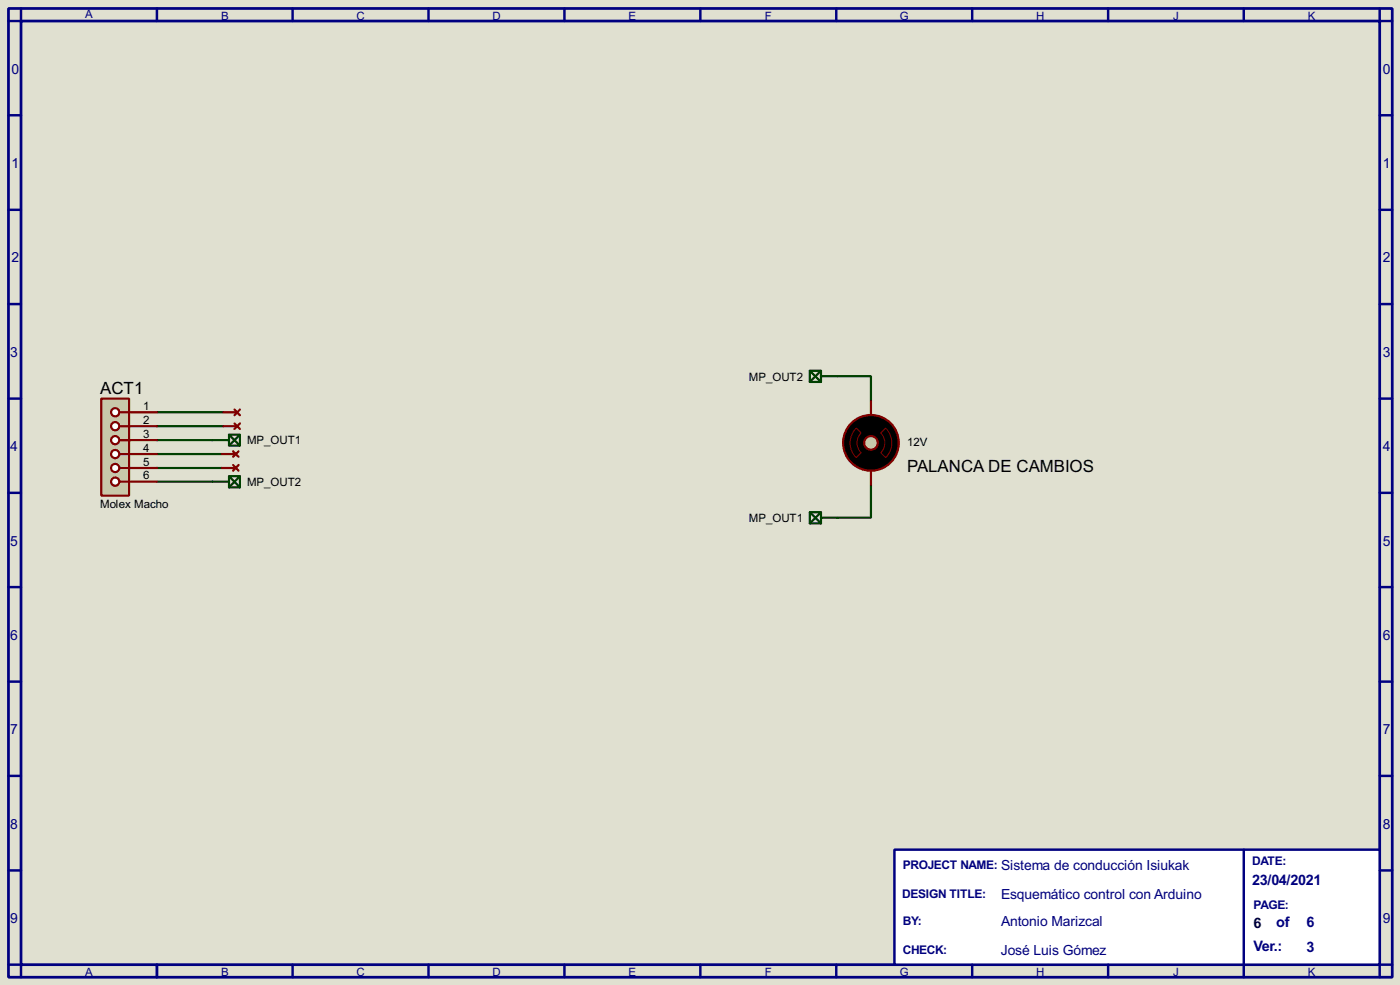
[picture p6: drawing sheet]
<svg xmlns="http://www.w3.org/2000/svg" width="256mm" height="180mm" viewBox="0 0 256 180" stroke-linecap="round" stroke-linejoin="round" font-family="sans-serif">
<path d="M0 0h256.5v180.3h-256.5z" fill="#e0e0d0"/>
<path d="M1.6 1.6h253.5v177.3h-253.5zM3.9 3.9h248.9v172.7h-248.9z" fill="none" stroke="#000080" stroke-width=".5"/>
<path d="M3.9 1.6v2.3h-2.3M28.8 1.6v2.3" fill="none" stroke="#000080" stroke-width=".45"/>
<path d="M163.9 155.5h88.9v21.1h-88.9z" fill="#fff" stroke="#000080" stroke-width=".45"/>
<g fill="none" stroke="#000080" stroke-width=".45">
<path d="M53.6 1.6v2.3M78.5 1.6v2.3M103.4 1.6v2.3M128.3 1.6v2.3M153.2 1.6v2.3M178.1 1.6v2.3M203 1.6v2.3M227.9 1.6v2.3M252.8 1.6v2.3h2.3M1.6 21.1h2.3M1.6 38.4h2.3M252.8 21.1h2.3"/>
<path d="M252.8 38.4h2.3M1.6 55.7h2.3M252.8 55.7h2.3M1.6 73h2.3M252.8 73h2.3M1.6 90.2h2.3M252.8 90.2h2.3M1.6 107.5h2.3M252.8 107.5h2.3M1.6 124.8h2.3M252.8 124.8h2.3M1.6 142h2.3"/>
<path d="M1.6 159.3h2.3M227.9 155.5v23.4M252.8 142h2.3M252.8 159.3h2.3M1.6 176.6h2.3v2.3M28.8 176.6v2.3M53.6 176.6v2.3M78.5 176.6v2.3M103.4 176.6v2.3M128.3 176.6v2.3M153.2 176.6v2.3M178.1 176.6v2.3"/>
<path d="M203 176.6v2.3M255.1 176.6h-2.3v2.3"/>
</g>
<path d="M28.8 78h12.1M28.8 75.5h12.1M153.5 68.9h6.1v4.6M28.8 80.6h10.1M28.8 88.2h10.1M28.8 83.1h11.9M28.8 85.7h11.9M159.6 88.7v6.1h-6.1" fill="none" stroke="#004000" stroke-width=".4"/>
<path d="M18.6 73h5.1v17.7h-5.1z" fill="#c8c8aa" stroke="#800000" stroke-width=".4"/>
<path d="M21.9 75.5h1.8" fill="none" stroke="#800000" stroke-width=".4"/>
<circle cx="21.1" cy="75.5" r=".75" fill="#feffff" stroke="#800000" stroke-width=".4"/>
<path d="M21.9 78h1.8" fill="none" stroke="#800000" stroke-width=".4"/>
<circle cx="21.1" cy="78" r=".75" fill="#feffff" stroke="#800000" stroke-width=".4"/>
<path d="M21.9 80.6h1.8" fill="none" stroke="#800000" stroke-width=".4"/>
<circle cx="21.1" cy="80.6" r=".75" fill="#feffff" stroke="#800000" stroke-width=".4"/>
<path d="M21.9 83.1h1.8" fill="none" stroke="#800000" stroke-width=".4"/>
<circle cx="21.1" cy="83.1" r=".75" fill="#feffff" stroke="#800000" stroke-width=".4"/>
<path d="M21.9 85.7h1.8" fill="none" stroke="#800000" stroke-width=".4"/>
<circle cx="21.1" cy="85.7" r=".75" fill="#feffff" stroke="#800000" stroke-width=".4"/>
<path d="M21.9 88.2h1.8" fill="none" stroke="#800000" stroke-width=".4"/>
<circle cx="21.1" cy="88.2" r=".75" fill="#feffff" stroke="#800000" stroke-width=".4"/>
<path d="M23.7 75.5h5.1M23.7 78h5.1M40.9 75.5h2.6M40.9 78h2.6M43 77.5l1 1M43 75l1 1M44 77.5l-1 1M44 75l-1 1M23.7 80.6h5.1M23.7 83.1h5.1M23.7 85.7h5.1M23.7 88.2h5.1" fill="none" stroke="#800000" stroke-width=".4"/>
<path d="M42 79.6h2v2h-2zM42 79.6l2 2M44 79.6l-2 2M38.9 80.6h3.1M38.9 88.2h3.1M42 87.2h2v2h-2zM42 87.2l2 2M44 87.2l-2 2" fill="none" stroke="#004000" stroke-width=".4"/>
<circle cx="159.5" cy="81.1" r="5.1" fill="#000" stroke="#800000" stroke-width=".4"/>
<path d="M156.9 78.4l.9 .9a2.54 2.54 0 0 0 0 3.6l-.9 .9a3.8 3.8 0 0 1 0-5.4zM162.3 78.4a3.8 3.8 0 0 1 0 5.4l-.9-.9a2.54 2.54 0 0 0 0-3.6z" fill="none" stroke="#800000" stroke-width=".18"/>
<circle cx="159.5" cy="81.1" r="1.25" fill="#c8c8aa" stroke="#800000" stroke-width=".4"/>
<path d="M159.6 73.5v2.5M40.7 83.1h2.5M40.7 85.7h2.5M42.7 82.6l1 1M42.7 85.1l1 1.1M43.7 82.6l-1 1M43.7 85.1l-1 1.1M159.6 86.2v2.5" fill="none" stroke="#800000" stroke-width=".4"/>
<path d="M148.4 67.9h2v2h-2zM148.4 67.9l2 2M150.4 68.9h3.1M150.4 67.9l-2 2M148.4 93.8h2v2h-2zM148.4 93.8l2 2M150.4 94.8h3.1M150.4 93.8l-2 2" fill="none" stroke="#004000" stroke-width=".4"/>
<g font-size="3.5">
<text x="18.4" y="72.1">ACT1</text>
<text x="166.2" y="86.3">PALANCA DE CAMBIOS</text>
</g>
<g font-size="3" fill="#000080">
<text x="229.4" y="162.1">23/04/2021</text>
<text x="233.8" y="169.7">of</text>
<text x="239.4" y="169.7">6</text>
<text x="229.7" y="174">Ver.:</text>
<text x="239.4" y="174.3">3</text>
</g>
<text font-size="3" fill="#000040" x="229.7" y="169.9">6</text>
<g font-size="2.9" fill="#000080">
<text x="2.1" y="13.5">0</text>
<text x="253.4" y="13.5">0</text>
<text x="2.1" y="30.7">1</text>
<text x="253.4" y="30.7">1</text>
<text x="2.1" y="48">2</text>
<text x="253.4" y="48">2</text>
<text x="1.9" y="65.3">3</text>
<text x="253.4" y="65.3">3</text>
<text x="1.9" y="82.5">4</text>
<text x="253.4" y="82.5">4</text>
<text x="1.9" y="99.9">5</text>
<text x="253.4" y="99.9">5</text>
<text x="1.9" y="117.1">6</text>
<text x="253.4" y="117.1">6</text>
<text x="1.9" y="134.4">7</text>
<text x="253.4" y="134.4">7</text>
<text x="1.9" y="151.7">8</text>
<text x="253.4" y="151.7">8</text>
<text x="183.4" y="159.3">Sistema de conducción Isiukak</text>
<text x="183.4" y="164.6">Esquemático control con Arduino</text>
<text x="1.9" y="168.9">9</text>
<text x="183.4" y="169.5">Antonio Marizcal</text>
<text x="253.4" y="168.9">9</text>
<text x="183.4" y="174.8">José Luis Gómez</text>
</g>
<g font-size="2.5" fill="#000080">
<text x="165.4" y="159.1">PROJECT NAME:</text>
<text x="229.4" y="158.4">DATE:</text>
<text x="165.3" y="164.4">DESIGN TITLE:</text>
<text x="229.7" y="166.5">PAGE:</text>
<text x="165.4" y="169.3">BY:</text>
<text x="165.4" y="174.6">CHECK:</text>
</g>
<g font-size="2.4" fill="#000080">
<text x="15.6" y="3.4">A</text>
<text x="40.5" y="3.6">B</text>
<text x="65.3" y="3.6">C</text>
<text x="90.2" y="3.6">D</text>
<text x="115.2" y="3.6">E</text>
<text x="140.1" y="3.6">F</text>
<text x="164.9" y="3.6">G</text>
<text x="189.8" y="3.6">H</text>
<text x="214.9" y="3.6">J</text>
<text x="239.6" y="3.6">K</text>
<text x="15.6" y="178.7">A</text>
<text x="40.5" y="178.7">B</text>
<text x="65.3" y="178.7">C</text>
<text x="90.2" y="178.7">D</text>
<text x="115.2" y="178.7">E</text>
<text x="140.1" y="178.7">F</text>
<text x="164.9" y="178.7">G</text>
<text x="189.8" y="178.7">H</text>
<text x="214.9" y="178.7">J</text>
<text x="239.6" y="178.7">K</text>
</g>
<g font-size="2.4">
<text x="137.2" y="69.7">MP_OUT2</text>
<text x="26.2" y="75.1">1</text>
<text x="26.2" y="77.6">2</text>
<text x="26.2" y="80.2">3</text>
<text x="26.2" y="82.7">4</text>
<text x="45.2" y="81.4">MP_OUT1</text>
<text x="166.2" y="81.6">12V</text>
<text x="26.2" y="85.3">5</text>
<text x="26.2" y="87.8">6</text>
<text x="45.2" y="88.9">MP_OUT2</text>
<text x="18.4" y="92.9">Molex Macho</text>
<text x="137.2" y="95.6">MP_OUT1</text>
</g>
</svg>
